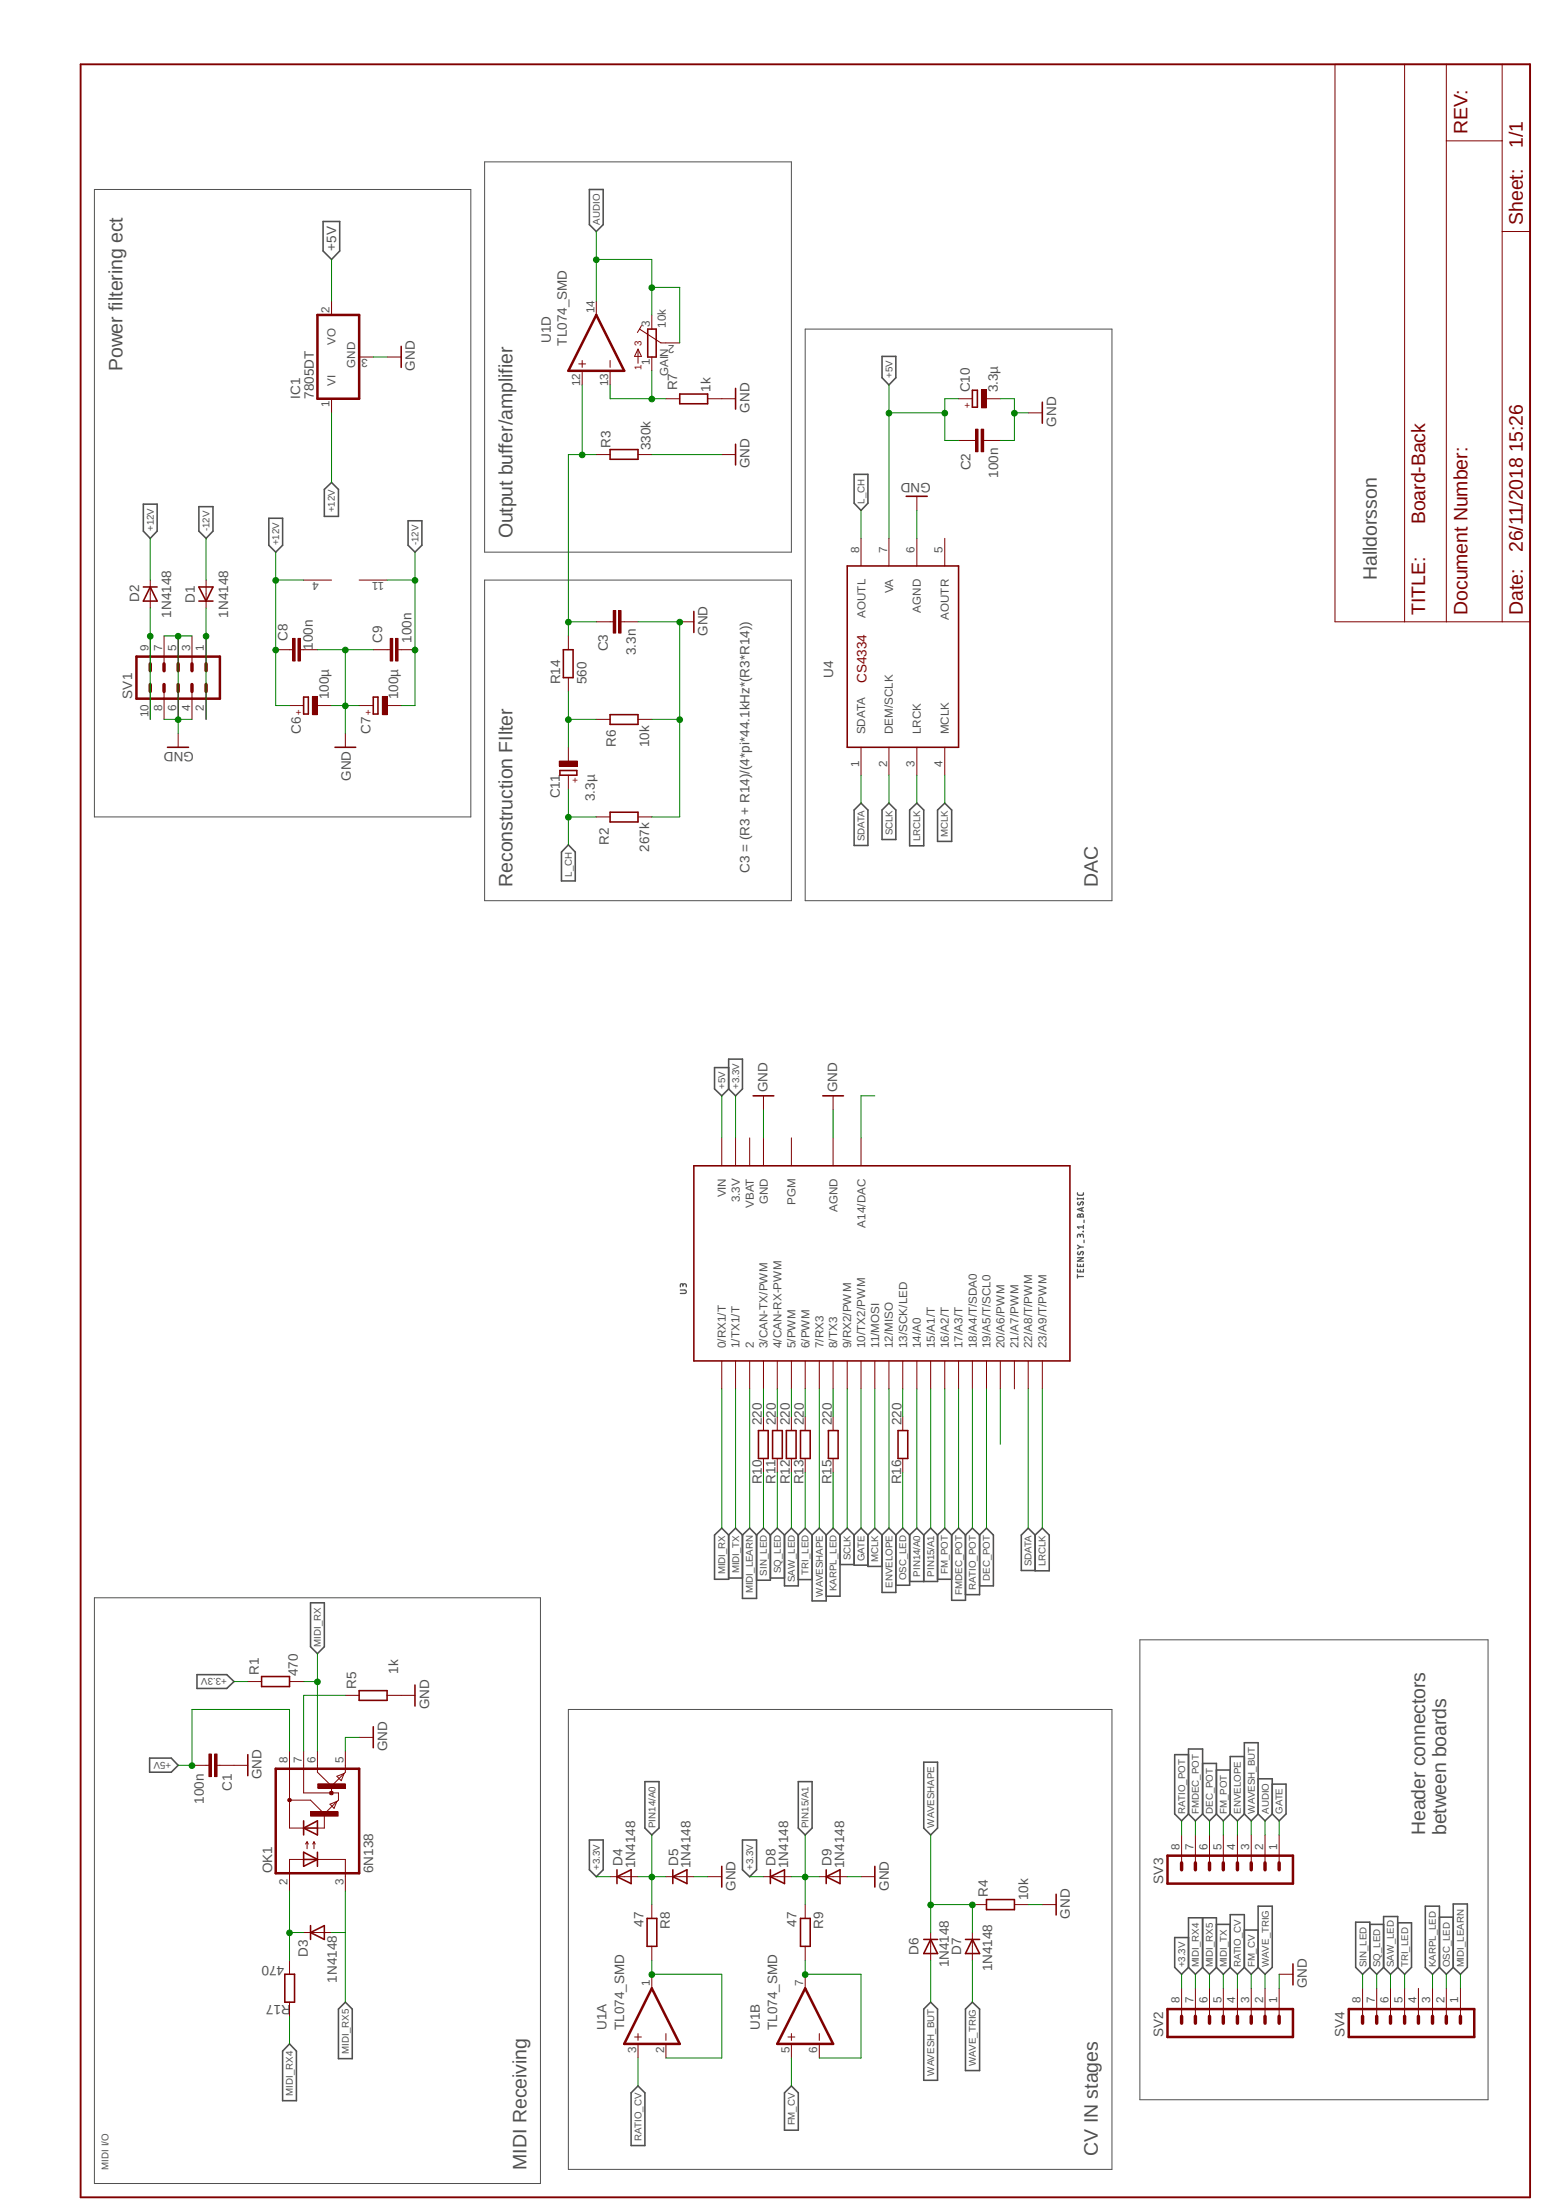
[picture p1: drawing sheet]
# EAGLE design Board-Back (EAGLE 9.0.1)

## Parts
C1  100n  C-EUC1206  [C1206]
C2  100n  C-EUC1206  [C1206]
C3  3.3n  C-EUC1206  [C1206]
C6  100µ  CPOL-EUE5-6  [E5-6]
C7  100µ  CPOL-EUE5-6  [E5-6]
C8  100n  C-EUC1206  [C1206]
C9  100n  C-EUC1206  [C1206]
C10  3.3µ  CPOL-EU153CLV-0505  [153CLV-0505]
C11  3.3µ  CPOL-EU153CLV-0405  [153CLV-0405]
D1  1N4148  1N4148DO35-7  [DO35-7]
D2  1N4148  1N4148DO35-7  [DO35-7]
D3  1N4148  1N4148DO35-7  [DO35-7]
D4  1N4148  1N4148DO35-7  [DO35-7]
D5  1N4148  1N4148DO35-7  [DO35-7]
D6  1N4148  1N4148DO35-7  [DO35-7]
D7  1N4148  1N4148DO35-7  [DO35-7]
D8  1N4148  1N4148DO35-7  [DO35-7]
D9  1N4148  1N4148DO35-7  [DO35-7]
GAIN  10k  BOURNS_3362P_TRIMMERP  [BOURNS_3362P_TRIMMER]
IC1  7805DT  [TO252]
OK1  6N138  [DIL08]
R1  470  R-EU_M1206  [M1206]
R2  267k  R-EU_M1206  [M1206]
R3  330k  R-EU_M1206  [M1206]
R4  10k  R-EU_M1206  [M1206]
R5  1k  R-EU_M1206  [M1206]
R6  10k  R-EU_M1206  [M1206]
R7  1k  R-EU_M1206  [M1206]
R8  1k  R-EU_M1206  [M1206]
R9  1k  R-EU_M1206  [M1206]
R10  220  R-EU_M1206  [M1206]
R11  220  R-EU_M1206  [M1206]
R12  220  R-EU_M1206  [M1206]
R13  220  R-EU_M1206  [M1206]
R14  560  R-EU_M1206  [M1206]
R15  220  R-EU_M1206  [M1206]
R16  220  R-EU_M1206  [M1206]
R17  470  R-EU_M1206  [M1206]
SV1  10PIN_BACKSIDE  [10PIN_BACKSIDE]
SV2  MA08-1  [MA08-1]
SV3  MA08-1  [MA08-1]
SV4  MA08-1  [MA08-1]
U1  TL074_SMD  [SO14]
U3  TEENSY_3.1_BASIC  [TEENSY_3.1_BASIC]
U4  CS4334  [SOIC127P600X175-8N]

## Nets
+3.3V: D4.C D8.C R1.2 SV2.8 U3.3.3V U3.3.3V1(3.3V)
+5V: C1.2 C2.1 C10.+ IC1.2(VO) OK1.8(VCC) U3.VIN U4.7(VA)
+12V: C6.+ C8.1 D2.C IC1.1(VI) U1.4(P:V+)
-12V: C7.- C9.2 D1.A U1.11(P:V-)
AUDIO: GAIN.2 GAIN.3 SV3.2 U1.14(D:OUT)
DEC_POT: SV3.6 U3.19/A5(19/A5/T/SCL0)
ENVELOPE: SV3.4 U3.12(12/MISO)
FM_CV: SV2.3 U1.5(B:+IN)
FM_POT: SV3.5 U3.16/A2(16/A2/T)
FMDEC_POT: SV3.7 U3.17/A3(17/A3/T)
GATE: SV3.1 U3.10(10/TX2/PWM)
GND: C1.1 C2.2 C3.2 C6.- C7.+ C8.2 C9.1 C10.- D5.A D9.A IC1.3(GND) OK1.5(GND) R2.2 R3.2 R4.1 R5.1 R6.2 R7.2 SV1.3 SV1.4 SV1.5 SV1.6 SV1.7 SV1.8 SV2.1 U3.AGND U3.GND U3.GND1(GND) U4.6(AGND)
KARPL_LED: R15.2 SV4.3
L_CH: C11.+ R2.1 U4.8(AOUTL)
LRCLK: U3.23/A9(23/A9/T/PWM) U4.3(LRCK)
MCLK: U3.11(11/MOSI) U4.4(MCLK)
MIDI_LEARN: SV4.1 U3.2
MIDI_RX: OK1.6(VO) R1.1 U3.0(0/RX1/T)
MIDI_RX4: R17.2 SV2.7
MIDI_RX5: D3.A OK1.3(C) SV2.6
MIDI_TX: SV2.5 U3.1(1/TX1/T)
N$1: C11.- R6.1 R14.1
N$2: U3.A14(A14/DAC)
N$3: D1.C SV1.1 SV1.2
N$4: D3.C OK1.2(A) R17.1
N$5: OK1.7(VB) R5.2
N$6: U3.20/A6(20/A6/PWM)
N$8: GAIN.1 R7.1 U1.13(D:-IN)
N$9: D2.A SV1.9 SV1.10
N$10: R16.1 U3.13(13/SCK/LED)
N$11: C3.1 R3.1 R14.2 U1.12(D:+IN)
N$12: R10.1 U3.3(3/CAN-TX/PWM)
N$14: R11.1 U3.4(4/CAN-RX-PWM)
N$15: R12.1 U3.5(5/PWM)
N$16: R9.2 U1.6(B:-IN) U1.7(B:OUT)
N$17: R8.2 U1.1(A:OUT) U1.2(A:-IN)
N$19: R13.1 U3.6(6/PWM)
N$22: R15.1 U3.8(8/TX3)
OSC_LED: R16.2 SV4.2
PIN14/A0: D4.A D5.C R8.1 U3.14/A0
PIN15/A1: D8.A D9.C R9.1 U3.15/A1(15/A1/T)
RATIO_CV: SV2.4 U1.3(A:+IN)
RATIO_POT: SV3.8 U3.18/A4(18/A4/T/SDA0)
SAW_LED: R12.2 SV4.6
SCLK: U3.9(9/RX2/PWM) U4.2(DEM/SCLK)
SDATA: U3.22/A8(22/A8/T/PWM) U4.1(SDATA)
SIN_LED: R10.2 SV4.8
SQ_LED: R11.2 SV4.7
TRI_LED: R13.2 SV4.5
WAVE_TRIG: D7.A SV2.2
WAVESH_BUT: D6.A SV3.3
WAVESHAPE: D6.C D7.C R4.2 U3.7(7/RX3)
Unconnected: SV4.4 U1.8(C:OUT) U1.9(C:-IN) U1.10(C:+IN) U3.21/A7(21/A7/PWM) U3.PGM U4.5(AOUTR)

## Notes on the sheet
- MIDI I/O
- Power filtering ect
- Reconstruction FIlter | Output buffer/amplifier
- MIDI Receiving
- C3 = (R3 + R14)/(4*pi*44.1kHz*(R3*R14))
- CV IN stages | DAC
- Halldorsson
- Header connectors 
  between boards

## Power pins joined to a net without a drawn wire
VBAT: U3.VBAT
